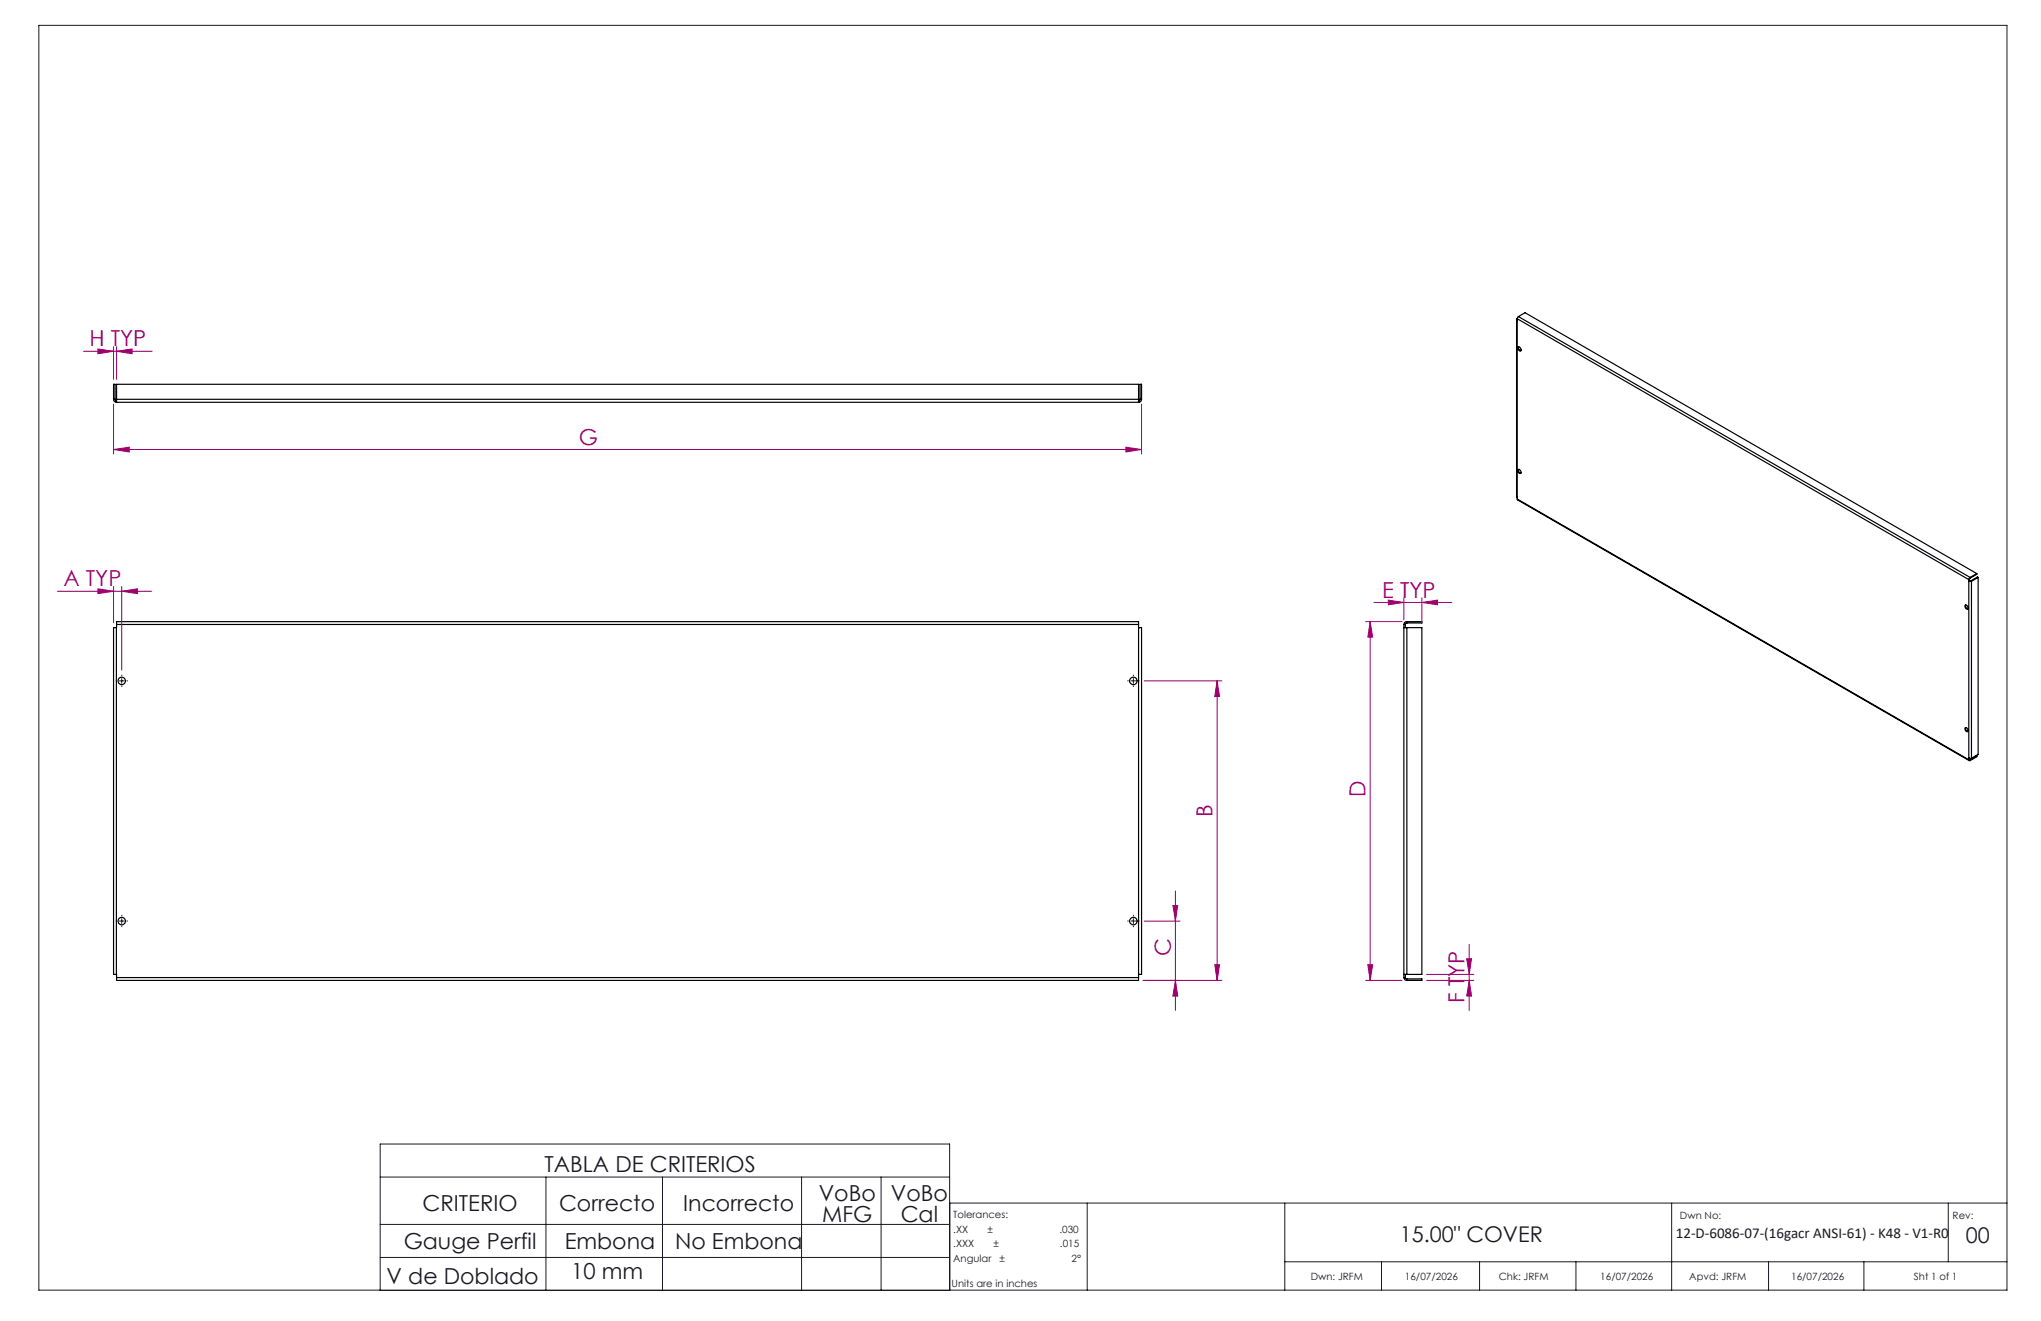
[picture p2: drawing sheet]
<svg xmlns="http://www.w3.org/2000/svg" width="432mm" height="279mm" viewBox="0 0 432 279" stroke-linecap="round" stroke-linejoin="round" font-family="sans-serif">
<g fill="none" stroke="#191924" stroke-width=".21">
<path d="M8.2 5.4h416.4v267.5h-416.4zM25.3 144h.9M25.8 143.5v1M239.3 144h1M239.8 143.5v1M25.3 194.8h.9M25.8 194.3v1M239.3 194.8h1M239.8 194.3v1M80.4 242h120.5v30.9h-120.5zM80.4 249h120.5M80.4 259h120.5"/>
<path d="M115.5 249v23.9M140.2 249v23.9M169.6 249v23.9M186.4 249v23.9M200.9 254.5h223.7M230 254.5v18.4M271.8 254.5v18.4M353.7 254.5v18.4M412.2 254.5v12.4M80.4 266h120.5M271.8 266.9h152.8M292.3 266.9v6"/>
<path d="M313 266.9v6M333.4 266.9v6M374.2 266.9v6M394.3 266.9v6"/>
</g>
<g fill="none" stroke="#000" stroke-width=".25">
<path d="M320.9 67.6l.1 37.6M321 67.8v37.4M321 67.5l-.1 .1 .1 .2M321 67.4l95.5 55.2M321 67.4v.4M321.2 73.4a.47 .47 0 0 1 .5 .3 .47 .47 0 0 1-.1 .6 .66 .66 0 0 1-.4-.9zM321.2 67l-.2 .4M321.2 67l95.6 55.1M321.2 67l1.5-.9 95.5 55.2M321.3 73.3a.63 .63 0 0 0 .5 .9M24 84.5a.6 .6 0 0 0 .6 .6M24 84.5v-3.2h.3v3.2"/>
<path d="M24 84.5h.3M24.3 84.5l.3 .3M24.6 84.8v.3M24.6 85.1h216.3M24.6 84.8h.1M24.7 84.5v.6M24.7 84.5v-3.2h216.2v3.2M24.7 84.5h216.2M240.9 84.5v.6M240.9 85.1h.1M240.9 84.8h.1M240.9 84.8v.3"/>
<path d="M241.2 84.5l-.3 .3M241.2 84.5v-3.2h.3v3.2M241.2 84.5h.3M241.5 84.5a.6 .6 0 0 1-.6 .6M321.2 99.3a.5 .5 0 0 1 .5 .3 .5 .5 0 0 1 0 .6 .61 .61 0 0 1-.5-.9zM321.3 99.3a.59 .59 0 0 0 .5 .8M321 105.2v.4M321 105.6l.1 .1 95.5 55.2M321 105.6l95.5 55.1M24.6 132.8h-.6v73.3h.6M24.6 132.8h.1M24.7 132.1v-.6h216.2v.6"/>
<path d="M24.7 132.1v74.7M24.7 132.1h216.2M240.9 132.8h.6v73.3h-.6M240.9 132.8h.1M240.9 132.1v74.7M297 132.8h.6M297 132.1h.3M297 132.1v74.7M297.3 132.1v.7M297.6 131.5a.6 .6 0 0 0-.6 .6M297.6 131.8l-.3 .3M297.6 132.8h3.2v73.3h-3.2"/>
<path d="M297.6 131.5h3.2v.3h-3.2M297.6 131.5v.3M297.6 132.8v73.3M415.7 128a.53 .53 0 0 1 .6 .2 .53 .53 0 0 1-.1 .6 .62 .62 0 0 1-.5-.8zM415.9 128a.59 .59 0 0 0 .4 .8M416.5 122.9h.1M416.5 122.9h.6M416.5 122.6v38.1M416.7 122.9h.2M416.7 122.5l-.2 .1M416.7 122.8l-.2 .1M416.7 122.5v.4"/>
<path d="M416.7 122.9h-.2M416.8 122.1l-.3 .5M416.8 122.3l-.1 .2M416.8 122.1v.2M416.9 122.9h.2M417.1 122.9v37.5M418.2 121.3v.2l-1.4 .8M418.2 121.3l-1.4 .8M418.5 122.1l-1.4 .8M418.5 122.1v37.5l-1.4 .8M418.5 122.1l-.1-.1-1.5 .9M415.7 153.9a.53 .53 0 0 1 .6 .3 .53 .53 0 0 1-.1 .6 .62 .62 0 0 1-.5-.9z"/>
<path d="M415.9 153.9a.59 .59 0 0 0 .4 .8M418.1 159.8l.1 .1M418.2 159.9v.2l-1.4 .8M418.2 159.9l-1.4 .8M416.5 160.4h.1M416.5 160.4h.6M416.5 160.7l.1 .2h.2M416.7 160.6l.1 .1M416.7 160.4v.2M416.7 160.6l-.2 .1M416.8 160.7v.2M24.6 206.1h.1"/>
<path d="M24.7 206.8v.6h216.2v-.6M24.7 206.8h216.2M240.9 206.1h.1M297 206.1h.6M297 206.8a.6 .6 0 0 0 .6 .6M297 206.8h.3M297.3 206.8l.1 .2h.2M297.3 206.1v.7M297.6 207h3.2v.4h-3.2M297.6 207v.4"/>
<circle cx="25.7" cy="144" r=".78"/>
<circle cx="239.8" cy="144" r=".78"/>
<circle cx="25.7" cy="194.8" r=".78"/>
<circle cx="239.8" cy="194.8" r=".78"/>
</g>
<g fill="none" stroke="#a0006e" stroke-width=".21">
<path d="M17.7 74.3h14.5M20.7 73.8l3.3 .5-3.3 .5zM24 73.3v7M24.7 74.3l3.2-.5v1zM24.7 73.3v7M24 95.1l3.3-.5v1zM24 85.5v10.6M24 95.1h217.5M238.2 94.6l3.3 .5-3.3 .5zM241.5 85.5v10.6M12.1 125.1h20M20.7 124.5l3.3 .6-3.3 .5z"/>
<path d="M24 124v7.7M25.8 125.1l3.3-.6v1.1zM25.8 124v17.7M288.9 131.5h7.7M289.9 131.5l.5 3.3h-1zM289.9 131.5v75.9M290.7 127.4h16.5M293.7 126.9l3.3 .5-3.3 .5zM297 126.4v4.7M300.8 127.4l3.3-.5v1zM300.8 126.4v5.3M242.1 144h16.4"/>
<path d="M257.5 144l.5 3.3h-1zM257.5 144v63.4M242.1 194.8h7.6M248.1 191.5h1.1l-.5 3.3zM248.7 188.5v25.2M310.8 199.7v14M241.9 207.4h16.6M248.7 207.4l.5 3.3h-1.1zM257 204h1l-.5 3.4zM288.9 207.4h7.7M289.4 204h1l-.5 3.4zM301.8 207.4h10"/>
<path d="M301.8 206.1h10M310.3 202.8h1l-.5 3.3zM310.8 207.4l.5 3.3h-1z"/>
</g>
<g fill="none" stroke="#191924" stroke-width=".21" stroke-dasharray="15.2 1.3 1.3 1.3" stroke-linecap="butt">
<path d="M24.8 144h-.3M25.8 143v-.3M25.8 145v.3M26.8 144h.3M238.8 144h-.3M239.8 143v-.3M239.8 145v.3M240.8 144h.3M24.8 194.8h-.3M25.8 193.8v-.3M25.8 195.8v.3M26.8 194.8h.3"/>
<path d="M238.8 194.8h-.3M239.8 193.8v-.3M239.8 195.8v.3M240.8 194.8h.3"/>
</g>
<g fill="#a0006e">
<path d="M20.7 124.5l3.3 .6-3.3 .5zM25.8 125.1l3.3-.6v1.1zM293.7 126.9l3.3 .5-3.3 .5zM300.8 127.4l3.3-.5v1zM24 95.1l3.3-.5v1zM238.2 94.6l3.3 .5-3.3 .5zM20.7 73.8l3.3 .5-3.3 .5zM24.7 74.3l3.2-.5v1z"/>
<path d="M257.5 144l.5 3.3h-1zM257 204h1l-.5 3.4zM248.1 191.5h1.1l-.5 3.3zM248.7 207.4l.5 3.3h-1.1zM289.9 131.5l.5 3.3h-1zM289.4 204h1l-.5 3.4zM310.3 202.8h1l-.5 3.3zM310.8 207.4l.5 3.3h-1z"/>
</g>
<g font-size="4.7" fill="#a0006e">
<text x="18.9" y="73.3">H TYP</text>
<text x="122.5" y="94">G</text>
<text x="13.4" y="124">A TYP</text>
<text x="292.4" y="126.4">E TYP</text>
<text x="256.5" y="172.9" transform="rotate(-90 256.5 172.9)">B</text>
<text x="288.9" y="168.5" transform="rotate(-90 288.9 168.5)">D</text>
<text x="247.7" y="202.1" transform="rotate(-90 247.7 202.1)">C</text>
<text x="309.8" y="212.2" transform="rotate(-90 309.8 212.2)">F TYP</text>
</g>
<g font-size="4.7" fill="#191924">
<text x="115.2" y="247.8">TABLA DE CRITERIOS</text>
<text x="89.4" y="256.1">CRITERIO</text>
<text x="118.3" y="256.1">Correcto</text>
<text x="144.6" y="256.1">Incorrecto</text>
<text x="173.2" y="254">VoBo</text>
<text x="188.5" y="254">VoBo</text>
<text x="174" y="258.5">MFG</text>
<text x="190.6" y="258.5">Cal</text>
<text x="85.4" y="264.2">Gauge Perfil</text>
<text x="119.5" y="264.2">Embona</text>
<text x="142.8" y="264.2">No Embona</text>
<text x="81.8" y="271.7">V de Doblado</text>
<text x="120.8" y="270.6">10 mm</text>
</g>
<g font-size="4.6" fill="#191924">
<text x="296.1" y="262.7">15.00&quot; COVER</text>
<text x="415.9" y="263">00</text>
</g>
<text font-size="3.2" fill="#191924" x="354.5" y="261.8">12-D-6086-07-(16gacr ANSI-61) - K48 - V1-R0</text>
<g font-size="2.1" fill="#191924">
<text x="201.7" y="257.6">Tolerances:</text>
<text x="355.4" y="257.8">Dwn No:</text>
<text x="413.1" y="257.8">Rev:</text>
<text x="201.7" y="260.7">.XX</text>
<text x="201.7" y="263.9">.XXX</text>
<text x="208.9" y="260.7">±</text>
<text x="210.2" y="263.9">±</text>
<text x="224.1" y="260.7">.030</text>
<text x="224.3" y="263.9">.015</text>
<text x="201.7" y="267">Angular</text>
<text x="211.5" y="267">±</text>
<text x="226.7" y="267">2°</text>
<text x="201.3" y="272.3">Units are in inches</text>
<text x="277.3" y="270.7">Dwn: JRFM</text>
<text x="297.2" y="270.7">16/07/2026</text>
<text x="317.1" y="270.7">Chk: JRFM</text>
<text x="338.6" y="270.7">16/07/2026</text>
<text x="357.4" y="270.7">Apvd: JRFM</text>
<text x="378.9" y="270.7">16/07/2026</text>
<text x="404.9" y="270.7">Sht 1 of 1</text>
</g>
</svg>
